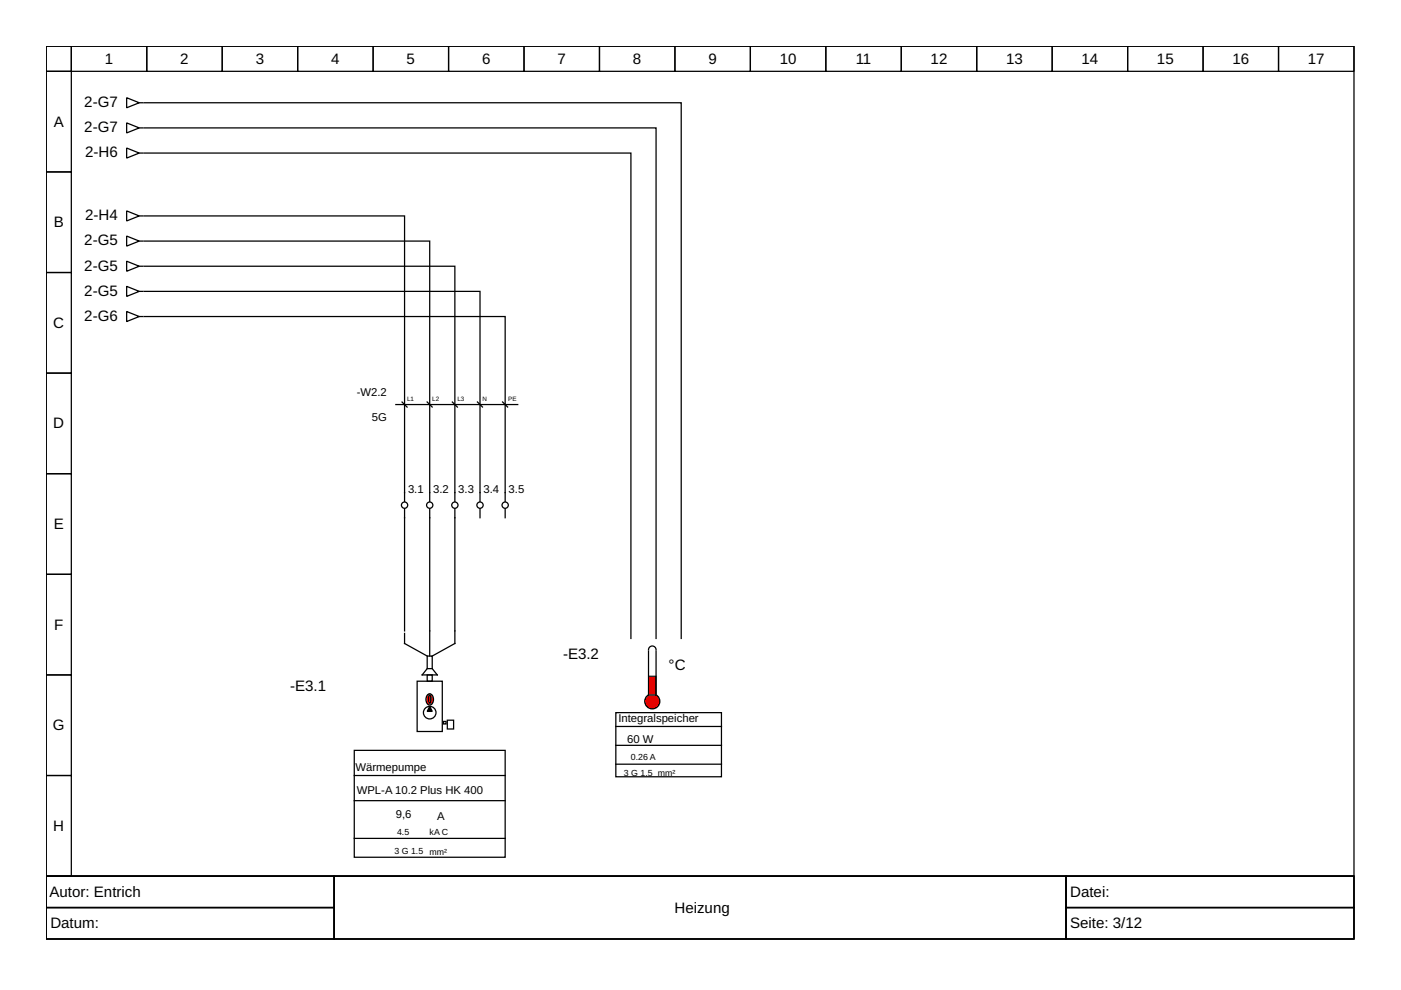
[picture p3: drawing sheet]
<svg xmlns="http://www.w3.org/2000/svg" width="297mm" height="210mm" viewBox="0 0 297 210" stroke-linecap="round" stroke-linejoin="round" font-family="sans-serif">
<g fill="none" stroke="#000" stroke-width=".27">
<path d="M9.8 9.8h277.3v176h-277.3zM9.8 9.8h5.3v5.3h-5.3zM9.8 15.1h5.3v21.4h-5.3zM15.1 9.8h16v5.3h-16zM31.1 9.8h16v5.3h-16zM47.1 9.8h16v5.3h-16zM63.1 9.8h16v5.3h-16zM79.1 9.8h16v5.3h-16zM95.1 9.8h16v5.3h-16zM111.1 9.8h16v5.3h-16zM127.1 9.8h16v5.3h-16zM143.1 9.8h16v5.3h-16z"/>
<path d="M159.1 9.8h16v5.3h-16zM175.1 9.8h16v5.3h-16zM191.1 9.8h16v5.3h-16zM207.1 9.8h16v5.3h-16zM223.1 9.8h16v5.3h-16zM239.1 9.8h16v5.3h-16zM255.1 9.8h16v5.3h-16zM271.1 9.8h16v5.3h-16zM9.8 36.5h5.3v21.3h-5.3zM9.8 57.8h5.3v21.3h-5.3zM9.8 79.1h5.3v21.3h-5.3zM9.8 100.4h5.3v21.4h-5.3z"/>
<path d="M96.4 104.4v1.9M96.4 107.9v1.9M107.1 104.4v1.9M107.1 107.9v1.9M9.8 121.8h5.3v21.3h-5.3zM90.6 139.1h1v2.7h-1zM91.1 133.8v5.3M9.8 143.1h5.3v21.3h-5.3zM75.1 159.1h32v22.7h-32zM88.4 144.4h5.4v10.7h-5.4zM90.6 141.8l-1.1 1.3h3.2l-1.1-1.3M9.8 164.4h5.3v21.4h-5.3z"/>
<path d="M75.1 177.8h32M75.1 169.8h32M75.1 164.4h32M9.8 185.8h277.3v13.3h-277.3zM9.8 185.8h61v6.6h-61zM9.8 192.4h61v6.7h-61zM70.8 185.8h155.2v13.3h-155.2zM226 185.8h61.1v6.6h-61.1zM226 192.4h61.1v6.7h-61.1z"/>
<circle cx="96.4" cy="107.1" r=".67"/>
<circle cx="107.1" cy="107.1" r=".67"/>
</g>
<path d="M90.8 147.2a1.03 1.03 0 0 1 1 .4 1.03 1.03 0 0 1 0 1.2 .74 .74 0 0 1-.7 .7 .74 .74 0 0 1-.7-.7 1.47 1.47 0 0 1 .4-1.6z" fill-rule="evenodd" fill="#ff8000" stroke="#000" stroke-width=".27"/>
<g fill="none" stroke="#000" stroke-width=".27">
<path d="M90.6 143.1h1v1.3h-1z"/>
<circle cx="91.1" cy="151.1" r="1.33"/>
</g>
<path d="M91 147.4h.1a1.54 1.54 0 0 1 0 1.7l-.2-.5z" fill-rule="evenodd" fill="#f00" stroke="#000" stroke-width=".27"/>
<g fill="none" stroke="#000" stroke-width=".27">
<path d="M26.9 26.1l2.6 1-2.6 1.1zM29.5 27.1h.8M85.8 104.4v1.9M85.8 107.9v1.9M91.1 104.4v1.9M91.1 107.9v1.9M101.8 104.4v1.9M101.8 107.9v1.9M85.8 134.3v2.1l4.8 2.7M96.4 133.8v2.6l-4.8 2.7M137.5 137.8a.8 .8 0 0 1 .8-.8 .8 .8 0 0 1 .8 .8M94 153h.6v.5h-.6z"/>
<path d="M94.8 152.7h1.4v1.9h-1.4zM130.6 151.1h22.4v13.6h-22.4zM130.6 158h22.4M130.6 154h22.4M130.6 162h22.4"/>
<circle cx="85.8" cy="107.1" r=".67"/>
<circle cx="91.1" cy="107.1" r=".67"/>
<circle cx="101.8" cy="107.1" r=".67"/>
</g>
<path d="M91.1 149.8l.5 1h-1z" fill="#000" stroke="#000" stroke-width=".27"/>
<circle cx="138.3" cy="148.7" r="1.6" fill="#f00" stroke="#000" stroke-width=".27"/>
<path d="M137.5 143.4h1.6v4h-1.6z" fill-rule="evenodd" fill="#f00" stroke="#000" stroke-width=".21"/>
<g fill="none" stroke="#000" stroke-width=".27">
<path d="M26.9 31.4l2.6 1.1-2.6 1zM26.9 20.7l2.6 1.1-2.6 1.1zM29.5 32.5h.8M29.5 21.8h.8M30.6 27.1h108.5v108.3M30.6 21.8h113.8v113.6M30.6 32.5h103.2v102.9M26.9 50l2.6 1.1-2.6 1.1zM26.9 44.7l2.6 1.1-2.6 1zM26.9 55.4l2.6 1-2.6 1.1zM29.5 51.1h.8M29.5 45.8h.8"/>
<path d="M29.5 56.4h.8M30.6 51.1h60.5v53.3M30.6 45.8h55.2v58.6M30.6 56.4h65.8v48M26.9 66l2.6 1.1-2.6 1.1zM26.9 60.7l2.6 1.1-2.6 1zM29.5 67.1h.8M29.5 61.8h.8M30.6 67.1h76.5v37.3M30.6 61.8h71.2v42.6M83.9 85.8h25.9M85.2 85.2l1.1 1.1"/>
<path d="M90.6 85.2l1 1.1M95.9 85.2l1.1 1.1M101.2 85.2l1.1 1.1M106.6 85.2l1 1.1M85.8 109.8v24M91.1 109.8v24M96.4 109.8v24M137.5 138v9.1M139.1 138v9.1"/>
</g>
<g font-size="3.2">
<text x="22.2" y="13.5">1</text>
<text x="38.2" y="13.5">2</text>
<text x="54.2" y="13.5">3</text>
<text x="70.2" y="13.5">4</text>
<text x="86.2" y="13.5">5</text>
<text x="102.2" y="13.5">6</text>
<text x="118.2" y="13.5">7</text>
<text x="134.2" y="13.5">8</text>
<text x="150.2" y="13.5">9</text>
<text x="165.3" y="13.5">10</text>
<text x="181.4" y="13.5">11</text>
<text x="197.3" y="13.5">12</text>
<text x="213.3" y="13.5">13</text>
<text x="229.3" y="13.5">14</text>
<text x="245.3" y="13.5">15</text>
<text x="261.3" y="13.5">16</text>
<text x="277.3" y="13.5">17</text>
<text x="17.9" y="22.7">2-G7</text>
<text x="11.4" y="26.9">A</text>
<text x="17.9" y="28.1">2-G7</text>
<text x="18.1" y="33.4">2-H6</text>
<text x="18.1" y="46.7">2-H4</text>
<text x="11.4" y="48.2">B</text>
<text x="17.9" y="52">2-G5</text>
<text x="17.9" y="57.4">2-G5</text>
<text x="17.9" y="62.7">2-G5</text>
<text x="11.3" y="69.5">C</text>
<text x="17.9" y="68">2-G6</text>
<text x="11.3" y="90.8">D</text>
<text x="11.4" y="112.2">E</text>
<text x="11.5" y="133.5">F</text>
<text x="119.4" y="139.6">-E3.2</text>
<text x="141.8" y="142">°C</text>
<text x="61.5" y="146.6">-E3.1</text>
<text x="11.2" y="154.8">G</text>
<text x="11.3" y="176.2">H</text>
<text x="10.5" y="190.2">Autor: Entrich</text>
<text x="226.9" y="190.2">Datei:</text>
<text x="10.7" y="196.8">Datum:</text>
<text x="143" y="193.5">Heizung</text>
<text x="226.9" y="196.8">Seite: 3/12</text>
</g>
<g font-size="2.4">
<text x="75.6" y="83.9">-W2.2</text>
<text x="78.8" y="89.2">5G</text>
<text x="86.5" y="104.4">3.1</text>
<text x="91.8" y="104.4">3.2</text>
<text x="97.2" y="104.4">3.3</text>
<text x="102.5" y="104.4">3.4</text>
<text x="107.8" y="104.4">3.5</text>
<text x="131.1" y="153.1">Integralspeicher</text>
<text x="133" y="157.5">60 W</text>
<text x="75.4" y="163.5">Wärmepumpe</text>
<text x="75.6" y="168.4">WPL-A 10.2 Plus HK 400</text>
<text x="83.9" y="173.5">9,6</text>
<text x="92.7" y="173.8">A</text>
</g>
<g font-size="1.9">
<text x="133.8" y="161.2">0.26 A</text>
<text x="132.3" y="164.4">3 G 1.5 mm²</text>
<text x="84.2" y="177.1">4.5</text>
<text x="91.1" y="177">kA C</text>
<text x="83.6" y="181.1">3 G 1.5</text>
<text x="91.1" y="181.2">mm²</text>
</g>
<g font-size="1.3">
<text x="86.3" y="85">L1</text>
<text x="91.6" y="85">L2</text>
<text x="97" y="85">L3</text>
<text x="102.3" y="85">N</text>
<text x="107.8" y="85">PE</text>
</g>
</svg>
